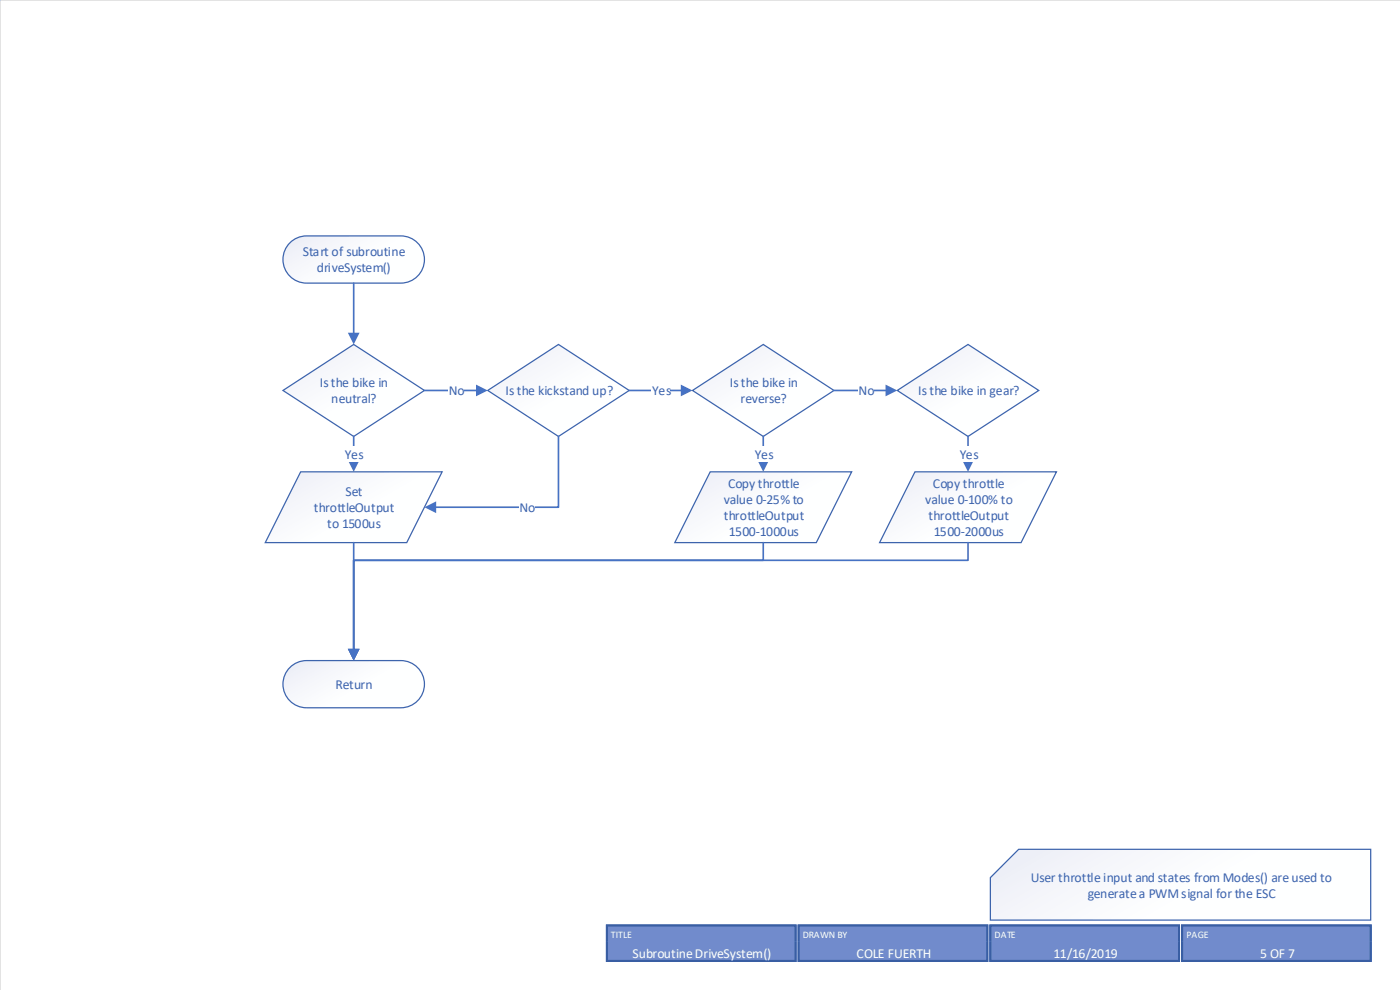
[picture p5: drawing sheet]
<svg xmlns="http://www.w3.org/2000/svg" width="297mm" height="210mm" viewBox="0 0 297 210" stroke-linecap="round" stroke-linejoin="round" font-family="sans-serif">
<path d="M296.9 0h-296.9v209.9" fill="none" stroke="#c8c8c8" stroke-width=".21"/>
<path d="M61.8 51.2a5 5 0 0 1 3.2-1.2h20a5 5 0 0 1 5 5 5 5 0 0 1-5 5h-20a5 5 0 0 1-4.7-3.3 5 5 0 0 1 1.5-5.5z" fill-rule="evenodd" fill="#fff"/>
<path d="M61.8 51.2a5 5 0 0 1 3.2-1.2h20a5 5 0 0 1 5 5 5 5 0 0 1-5 5h-20a5 5 0 0 1-4.7-3.3 5 5 0 0 1 1.5-5.5z" fill="none" stroke="#3d64ac" stroke-width=".26"/>
<path d="M250.6 196.1h40.1v3.4h-40.1z" fill-rule="evenodd" fill="#718bcc"/>
<path d="M250.6 199.5v-3.3h40.1v3.3" fill="none" stroke="#395ea3" stroke-width=".44"/>
<path d="M250.6 199.5h40.1v4.2h-40.1z" fill-rule="evenodd" fill="#718bcc"/>
<path d="M250.6 199.5v4.2h40.1v-4.2" fill="none" stroke="#395ea3" stroke-width=".44"/>
<path d="M250.6 196.1h40.1v3.4h-40.1z" fill-rule="evenodd" fill="#718bcc"/>
<path d="M250.6 199.5v-3.3h40.1v3.3" fill="none" stroke="#395ea3" stroke-width=".44"/>
<path d="M250.6 199.5h40.1v4.2h-40.1z" fill-rule="evenodd" fill="#718bcc"/>
<path d="M250.6 199.5v4.2h40.1v-4.2" fill="none" stroke="#395ea3" stroke-width=".44"/>
<path d="M169.4 196.1h40v3.4h-40z" fill-rule="evenodd" fill="#718bcc"/>
<path d="M169.4 199.5v-3.3h39.9v3.3" fill="none" stroke="#395ea3" stroke-width=".44"/>
<path d="M169.4 199.5h40v4.2h-40z" fill-rule="evenodd" fill="#718bcc"/>
<path d="M169.4 199.5v4.2h39.9v-4.2" fill="none" stroke="#395ea3" stroke-width=".44"/>
<path d="M169.4 196.1h40v3.4h-40z" fill-rule="evenodd" fill="#718bcc"/>
<path d="M169.4 199.5v-3.3h39.9v3.3" fill="none" stroke="#395ea3" stroke-width=".44"/>
<path d="M169.4 199.5h40v4.2h-40z" fill-rule="evenodd" fill="#718bcc"/>
<path d="M169.4 199.5v4.2h39.9v-4.2" fill="none" stroke="#395ea3" stroke-width=".44"/>
<path d="M210 196.1h40v3.4h-40z" fill-rule="evenodd" fill="#718bcc"/>
<path d="M210 199.5v-3.3h40v3.3" fill="none" stroke="#395ea3" stroke-width=".44"/>
<path d="M210 199.5h40v4.2h-40z" fill-rule="evenodd" fill="#718bcc"/>
<path d="M210 199.5v4.2h40v-4.2" fill="none" stroke="#395ea3" stroke-width=".44"/>
<path d="M210 196.1h40v3.4h-40z" fill-rule="evenodd" fill="#718bcc"/>
<path d="M210 199.5v-3.3h40v3.3" fill="none" stroke="#395ea3" stroke-width=".44"/>
<path d="M210 199.5h40v4.2h-40z" fill-rule="evenodd" fill="#718bcc"/>
<path d="M210 199.5v4.2h40v-4.2" fill="none" stroke="#395ea3" stroke-width=".44"/>
<path d="M128.7 196.1h40v3.4h-40z" fill-rule="evenodd" fill="#718bcc"/>
<path d="M128.7 199.5v-3.3h40v3.3" fill="none" stroke="#395ea3" stroke-width=".44"/>
<path d="M128.7 199.5h40v4.2h-40z" fill-rule="evenodd" fill="#718bcc"/>
<path d="M128.7 199.5v4.2h40v-4.2" fill="none" stroke="#395ea3" stroke-width=".44"/>
<path d="M128.7 196.1h40v3.4h-40z" fill-rule="evenodd" fill="#718bcc"/>
<path d="M128.7 199.5v-3.3h40v3.3" fill="none" stroke="#395ea3" stroke-width=".44"/>
<path d="M128.7 199.5h40v4.2h-40z" fill-rule="evenodd" fill="#718bcc"/>
<path d="M128.7 199.5v4.2h40v-4.2" fill="none" stroke="#395ea3" stroke-width=".44"/>
<path d="M216 180h74.7v15h-80.7v-9z" fill-rule="evenodd" fill="#fff"/>
<path d="M216 180h74.7v15h-80.7v-9z" fill="none" stroke="#3d64ac" stroke-width=".26"/>
<path d="M60 82.8l15-9.8 15 9.8-15 9.7z" fill-rule="evenodd" fill="#fff"/>
<path d="M60 82.8l15-9.8 15 9.8-15 9.7z" fill="none" stroke="#3d64ac" stroke-width=".26"/>
<path d="M146.8 82.8l15-9.8 15 9.8-15 9.7z" fill-rule="evenodd" fill="#fff"/>
<path d="M146.8 82.8l15-9.8 15 9.8-15 9.7z" fill="none" stroke="#3d64ac" stroke-width=".26"/>
<path d="M150.6 100h30l-7.5 15h-30z" fill-rule="evenodd" fill="#fff"/>
<path d="M150.6 100h30l-7.5 15h-30z" fill="none" stroke="#3d64ac" stroke-width=".26"/>
<path d="M63.8 100h30l-7.5 15h-30z" fill-rule="evenodd" fill="#fff"/>
<path d="M63.8 100h30l-7.5 15h-30z" fill="none" stroke="#3d64ac" stroke-width=".26"/>
<path d="M194 100h30l-7.5 15h-30z" fill-rule="evenodd" fill="#fff"/>
<path d="M194 100h30l-7.5 15h-30z" fill="none" stroke="#3d64ac" stroke-width=".26"/>
<path d="M103.4 82.8l15-9.8 15 9.8-15 9.7z" fill-rule="evenodd" fill="#fff"/>
<path d="M103.4 82.8l15-9.8 15 9.8-15 9.7z" fill="none" stroke="#3d64ac" stroke-width=".26"/>
<path d="M75 60v10.8" fill="none" stroke="#4672c4" stroke-width=".35"/>
<path d="M73.8 70.5h2.4l-1.2 2.5z" fill="#4672c4"/>
<path d="M90 82.8h11.2" fill="none" stroke="#4672c4" stroke-width=".35"/>
<path d="M100.9 81.5l2.5 1.3-2.5 1.2z" fill="#4672c4"/>
<path d="M95.1 81.1h3.3v3.3h-3.3z" fill-rule="evenodd" fill="#fff"/>
<path d="M118.4 92.5v15h-26.2" fill="none" stroke="#4672c4" stroke-width=".35"/>
<path d="M90 107.5l2.5-1.2v2.4z" fill="#4672c4"/>
<path d="M110.1 105.8h3.3v3.4h-3.3z" fill-rule="evenodd" fill="#fff"/>
<path d="M75 92.5v5.3" fill="none" stroke="#4672c4" stroke-width=".35"/>
<path d="M73.8 97.5h2.4l-1.2 2.5z" fill="#4672c4"/>
<path d="M73.1 94.6h3.8v3.3h-3.8z" fill-rule="evenodd" fill="#fff"/>
<path d="M133.4 82.8h11.3" fill="none" stroke="#4672c4" stroke-width=".35"/>
<path d="M144.4 81.5l2.4 1.3-2.4 1.2z" fill="#4672c4"/>
<path d="M138.2 81.1h3.9v3.3h-3.9z" fill-rule="evenodd" fill="#fff"/>
<path d="M161.8 92.5v5.3" fill="none" stroke="#4672c4" stroke-width=".35"/>
<path d="M160.6 97.5h2.5l-1.3 2.5z" fill="#4672c4"/>
<g fill="#fff">
<path d="M159.9 94.6h3.9v3.3h-3.9z" fill-rule="evenodd"/>
<path d="M61.8 141.2a5 5 0 0 1 3.2-1.2h20a5 5 0 0 1 5 5 5 5 0 0 1-5 5h-20a5 5 0 0 1-4.7-3.3 5 5 0 0 1 1.5-5.5z" fill-rule="evenodd"/>
</g>
<path d="M61.8 141.2a5 5 0 0 1 3.2-1.2h20a5 5 0 0 1 5 5 5 5 0 0 1-5 5h-20a5 5 0 0 1-4.7-3.3 5 5 0 0 1 1.5-5.5z" fill="none" stroke="#3d64ac" stroke-width=".26"/>
<path d="M75 115v22.8" fill="none" stroke="#4672c4" stroke-width=".35"/>
<path d="M73.8 137.5h2.4l-1.2 2.5z" fill="#4672c4"/>
<path d="M161.8 115v3.7h-86.8v19.1" fill="none" stroke="#4672c4" stroke-width=".35"/>
<path d="M73.8 137.5h2.4l-1.2 2.5z" fill="#4672c4"/>
<path d="M205.3 115v3.7h-130.3v19.1" fill="none" stroke="#4672c4" stroke-width=".35"/>
<path d="M73.8 137.5h2.4l-1.2 2.5z" fill="#4672c4"/>
<path d="M190.3 82.8l15-9.8 15 9.8-15 9.7z" fill-rule="evenodd" fill="#fff"/>
<path d="M190.3 82.8l15-9.8 15 9.8-15 9.7z" fill="none" stroke="#3d64ac" stroke-width=".26"/>
<path d="M176.8 82.8h11.3" fill="none" stroke="#4672c4" stroke-width=".35"/>
<path d="M187.8 81.5l2.5 1.3-2.5 1.2z" fill="#4672c4"/>
<path d="M181.9 81.1h3.3v3.3h-3.3z" fill-rule="evenodd" fill="#fff"/>
<path d="M205.3 92.5v5.3" fill="none" stroke="#4672c4" stroke-width=".35"/>
<path d="M204 97.5h2.5l-1.2 2.5z" fill="#4672c4"/>
<path d="M203.3 94.6h3.9v3.3h-3.9z" fill-rule="evenodd" fill="#fff"/>
<g font-size="2.9" fill="#3d64ac">
<text x="64.2" y="54.2">Start of subroutine</text>
<text x="67.2" y="57.6">driveSystem()</text>
<text x="67.8" y="82">Is the bike in</text>
<text x="95.1" y="83.7">No</text>
<text x="107.2" y="83.7">Is the kickstand up?</text>
<text x="138.3" y="83.7">Yes</text>
<text x="154.7" y="82">Is the bike in</text>
<text x="182.1" y="83.7">No</text>
<text x="194.7" y="83.7">Is the bike in gear?</text>
<text x="70.3" y="85.4">neutral?</text>
<text x="157" y="85.4">reverse?</text>
<text x="73.1" y="97.2">Yes</text>
<text x="160" y="97.2">Yes</text>
<text x="203.5" y="97.2">Yes</text>
<text x="73.2" y="105.1">Set</text>
<text x="153.5" y="106.8">value 0-25% to</text>
<text x="154.4" y="103.4">Copy throttle</text>
<text x="196.2" y="106.8">value 0-100% to</text>
<text x="197.8" y="103.4">Copy throttle</text>
<text x="66.5" y="108.5">throttleOutput</text>
<text x="69.4" y="111.9">to 1500us</text>
<text x="110.2" y="108.5">No</text>
<text x="153.5" y="110.2">throttleOutput</text>
<text x="154.5" y="113.6">1500-1000us</text>
<text x="196.9" y="110.2">throttleOutput</text>
<text x="198" y="113.6">1500-2000us</text>
<text x="71.1" y="146">Return</text>
<text x="218.6" y="186.9">User throttle input and states from Modes() are used to</text>
<text x="230.6" y="190.3">generate a PWM signal for the ESC</text>
</g>
<g font-size="2.9" fill="#feffff">
<text x="134.1" y="203">Subroutine DriveSystem()</text>
<text x="181.6" y="203">COLE FUERTH</text>
<text x="223.4" y="203">11/16/2019</text>
<text x="267.2" y="203">5 OF 7</text>
</g>
<g font-size="2.1" fill="#feffff">
<text x="129.5" y="198.8">TITLE</text>
<text x="170.2" y="198.8">DRAWN BY</text>
<text x="210.9" y="198.8">DATE</text>
<text x="251.6" y="198.8">PAGE</text>
</g>
</svg>
